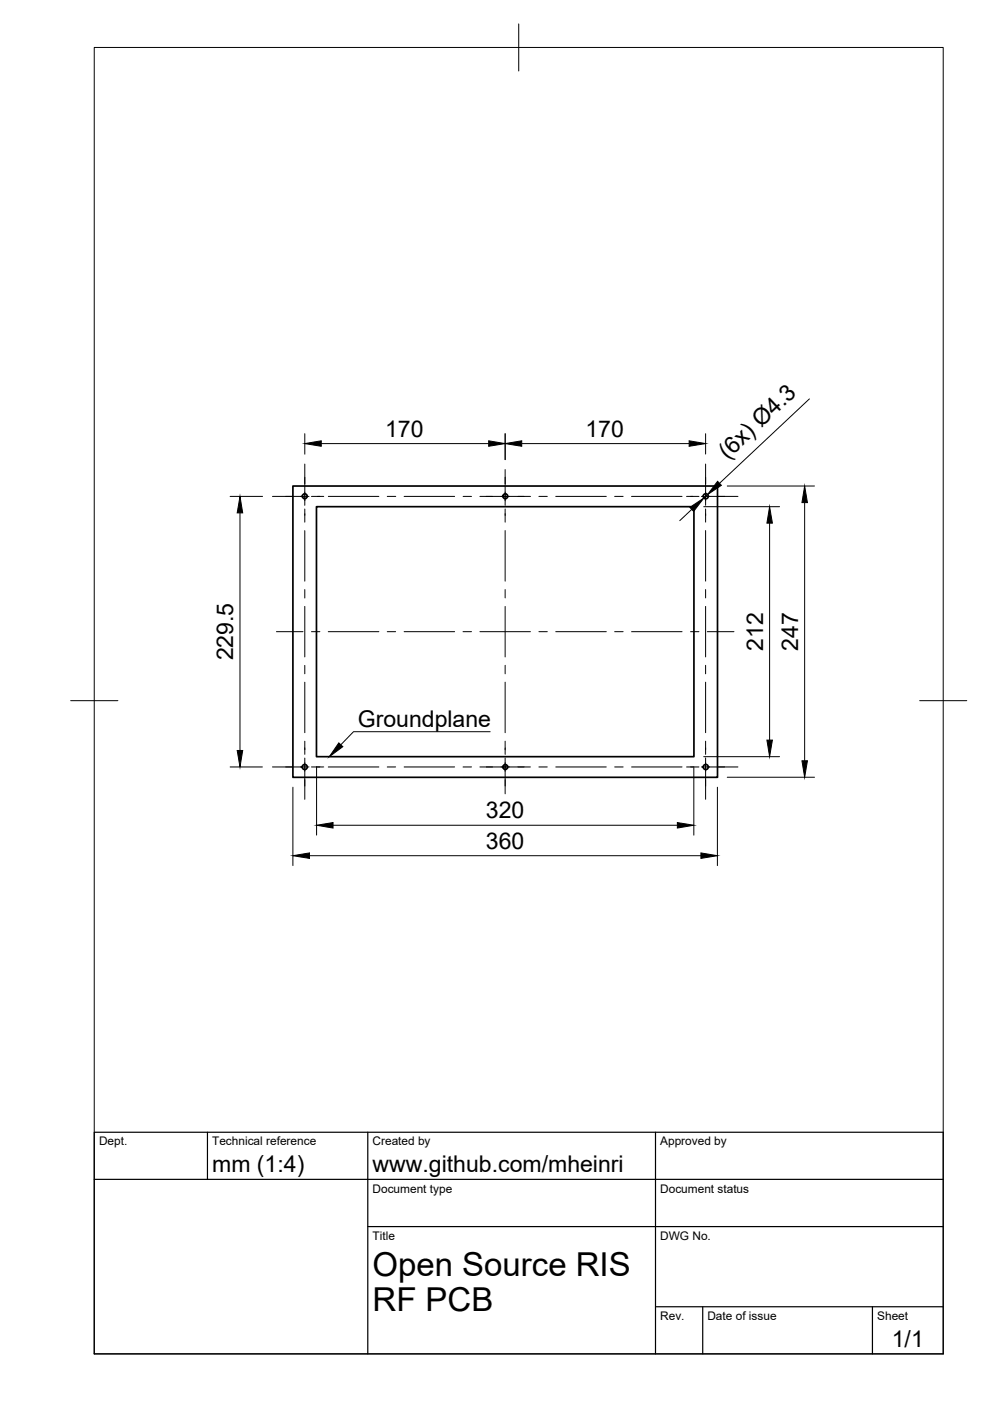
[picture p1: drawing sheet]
<svg xmlns="http://www.w3.org/2000/svg" width="210mm" height="297mm" viewBox="0 0 210 297" stroke-linecap="round" stroke-linejoin="round" font-family="sans-serif">
<!-- layer: Visible -->
<g fill="none" stroke="#000" stroke-width=".36">
<path d="M62.1 103h90v61.8h-90zM67.1 107.4h80v53h-80z"/>
<circle cx="64.6" cy="105.2" r=".52"/>
<circle cx="107.1" cy="105.2" r=".52"/>
<circle cx="149.6" cy="105.2" r=".54"/>
<circle cx="64.6" cy="162.6" r=".54"/>
<circle cx="107.1" cy="162.6" r=".52"/>
<circle cx="149.6" cy="162.6" r=".54"/>
</g>
<!-- layer: TITLEBLOCK -->
<path d="M20 240.1h180v46.9h-180zM20 250h180M44 240.1v9.9M78 240.1v46.9M139 240.1v46.9M78 260.1h122M139 277.1h61M149 277.1v9.9M185 277.1v9.9" fill="none" stroke="#000" stroke-width=".25"/>
<!-- layer: Smart Centers -->
<g fill="none" stroke="#000" stroke-width=".21">
<path d="M64.6 98.4v8.7M107.1 99.6v7.5M149.6 98.4v8.7M57.8 105.2h7.7M64.6 107.9v2.8M64.6 112.5v10.7M66 105.2h2.6M69.6 105.2h10.7M82.1 105.2h1.8M85.7 105.2h10.7M98.2 105.2h1.8M101.7 105.2h10.8"/>
<path d="M107.1 107.9v2.8M107.1 112.5v10.7M114.3 105.2h1.7M117.8 105.2h10.7M130.3 105.2h1.8M133.9 105.2h10.7M145.6 105.2h2.6M148.7 105.2h7.8M149.6 107.9v2.8M149.6 112.5v10.7M58.6 133.9h5.6M64.6 125v1.8"/>
<path d="M64.6 128.6v10.7M66 133.9h1.8M69.6 133.9h10.7M82.1 133.9h1.8M85.7 133.9h10.7M98.2 133.9h1.8M101.7 133.9h10.8M107.1 125v1.8M107.1 128.6v10.7M114.3 133.9h1.7M117.8 133.9h10.7M130.3 133.9h1.8"/>
<path d="M133.9 133.9h10.7M146.4 133.9h1.8M149.6 125v1.8M149.6 128.6v10.7M150 133.9h5.6M64.6 141.1v1.8M64.6 144.6v10.7M64.6 157.1v2.8M107.1 141.1v1.8M107.1 144.6v10.7M107.1 157.1v2.8M149.6 141.1v1.8"/>
<path d="M149.6 144.6v10.7M149.6 157.1v2.8M57.8 162.6h7.7M64.6 160.7v8.8M66 162.6h2.6M69.6 162.6h10.7M82.1 162.6h1.8M85.7 162.6h10.7M98.2 162.6h1.8M101.7 162.6h10.8M107.1 160.7v7.6M114.3 162.6h1.7"/>
<path d="M117.8 162.6h10.7M130.3 162.6h1.8M133.9 162.6h10.7M145.6 162.6h2.6M148.7 162.6h7.8M149.6 160.7v8.8"/>
</g>
<!-- layer: FD_Dimensions -->
<g fill="none" stroke="#000" stroke-width=".21">
<path d="M64.6 92v4.3M68.1 94.1h35.5M107.1 92v5.5M110.6 94.1h35.5M149.6 92v4.3M171.6 84.6l-19.1 17.9M48.8 105.2h6.9M50.9 108.7v50.4M146.7 108l-2.6 2.4M149.2 107.4h16.1M150 104.9l-.8 .7M154.2 103h18.5"/>
<path d="M163.2 110.9v46M170.6 106.6v54.7M48.8 162.6h6.8M62.1 166.9v16.6M67.1 162.5v14.6M70.6 175h73M147.1 162.5v14.6M149.2 160.4h16.1M152.1 166.9v16.6M154.2 164.8h18.5M65.6 181.4h83"/>
</g>
<g fill="#000" stroke="#000" stroke-width=".21">
<path d="M64.6 94.1l3.5-.6v1.1zM103.6 93.5l3.5 .6-3.5 .5zM107.1 94.1l3.5-.6v1.1zM146.1 93.5l3.5 .6-3.5 .5zM50.9 105.2l.6 3.5h-1.2zM146.3 107.6l2.9-2-2.1 2.8zM152.1 102.1l.9 .8-3 2zM163.2 107.4l.6 3.5h-1.2zM170.6 103l.6 3.6h-1.2zM50.3 159.1h1.2l-.6 3.5zM162.6 156.9h1.2l-.6 3.5zM67.1 175l3.5-.6v1.2z"/>
<path d="M143.6 174.4l3.5 .6-3.5 .6zM170 161.3h1.2l-.6 3.5zM62.1 181.4l3.5-.6v1.2zM148.6 180.8l3.5 .6-3.5 .6z"/>
</g>
<!-- layer: Leaders -->
<path d="M71.8 157.5l.9 .8-2.9 2.1z" fill="#000" stroke="#000" stroke-width=".21"/>
<path d="M103.9 155.1h-28.9l-2.7 2.8" fill="none" stroke="#000" stroke-width=".21"/>
<!-- layer: BORDER -->
<path d="M20 10.1h180v276.9h-180zM110 5.1v10M15 148.6h10M195 148.6h10" fill="none" stroke="#000" stroke-width=".21"/>
<g font-size="7">
<text x="79" y="270.6">Open Source RIS</text>
<text x="79" y="278.1">RF PCB</text>
</g>
<g font-size="4.9">
<text x="81.6" y="92.6">170</text>
<text x="124.1" y="92.6">170</text>
<text x="154.2" y="97.5" transform="rotate(-43 154.2 97.5)">(6x) Ø4.3</text>
<text x="161.8" y="138" transform="rotate(-90 161.8 138)">212</text>
<text x="169.2" y="138" transform="rotate(-90 169.2 138)">247</text>
<text x="49.4" y="140" transform="rotate(-90 49.4 140)">229.5</text>
<text x="75.9" y="154.2">Groundplane</text>
<text x="103" y="173.5">320</text>
<text x="103" y="180">360</text>
<text x="45" y="248.5">mm (1:4)</text>
<text x="79" y="248.5">www.github.com/mheinri</text>
<text x="189.1" y="285.7">1/1</text>
</g>
<g font-size="2.5">
<text x="21" y="242.9">Dept.</text>
<text x="45" y="242.9">Technical reference</text>
<text x="79" y="242.9">Created by</text>
<text x="140" y="242.9">Approved by</text>
<text x="79" y="252.8">Document type</text>
<text x="140" y="252.8">Document status</text>
<text x="79" y="262.9">Title</text>
<text x="140" y="262.9">DWG No.</text>
<text x="140" y="279.9">Rev.</text>
<text x="150" y="279.9">Date of issue</text>
<text x="186" y="279.9">Sheet</text>
</g>
</svg>
